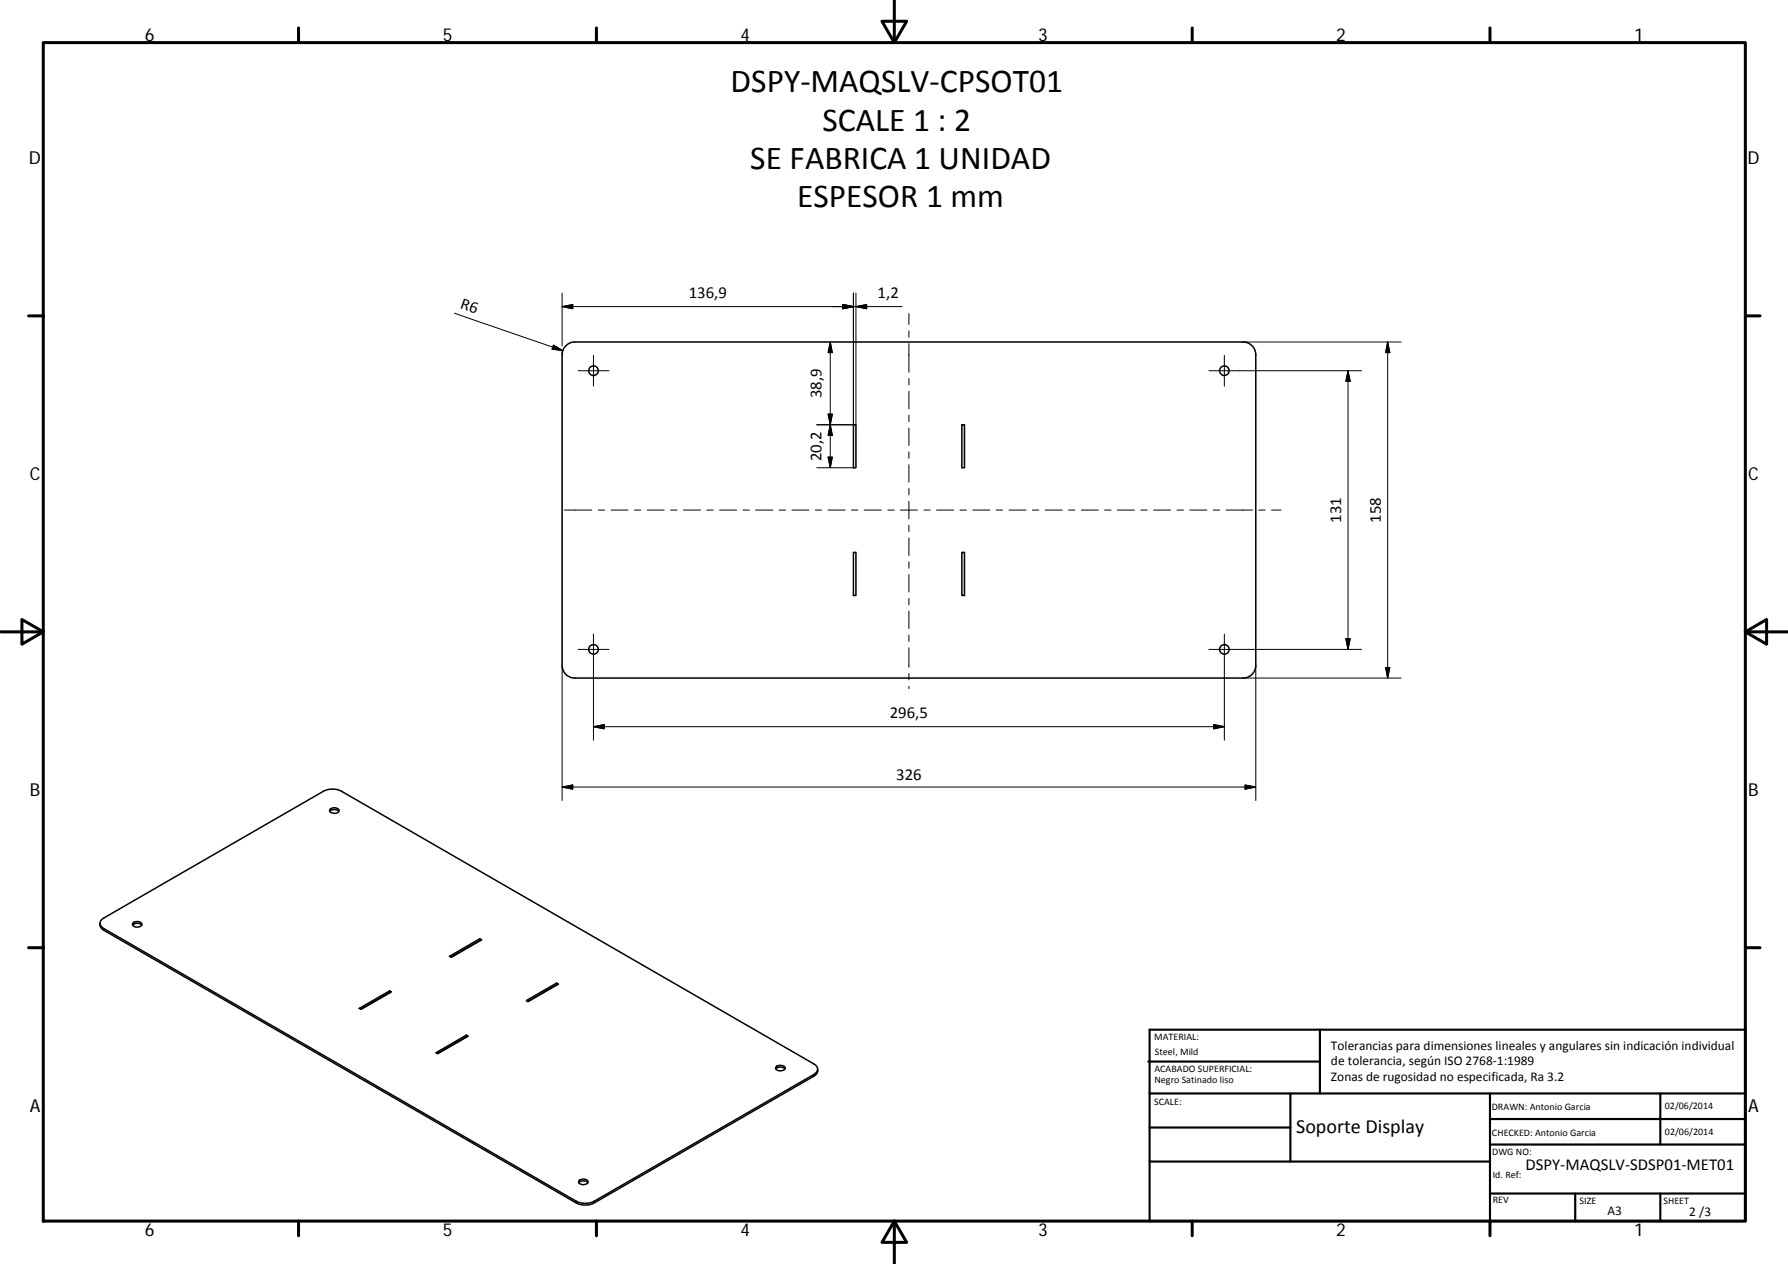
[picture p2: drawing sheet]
<svg xmlns="http://www.w3.org/2000/svg" width="420mm" height="297mm" viewBox="0 0 420 297" stroke-linecap="round" stroke-linejoin="round" font-family="sans-serif">
<g fill="none" stroke="#000" stroke-width=".36">
<path d="M133 81.3l1-.7 1.1-.2h157a3 3 0 0 1 3 3v73a2.96 2.96 0 0 1-3 2.9h-157a2.96 2.96 0 0 1-3-2.9v-73l.2-1.2zM200.5 99.8h.6v10.1h-.6zM226 99.8h.6v10.1h-.6zM200.5 129.8h.6v10.1h-.6zM226 129.8h.6v10.1h-.6zM77.5 190.7a1.5 1.5 0 0 1 2.1 0M77.6 190.1a1.38 1.38 0 0 1 2.1 .4 1.25 1.25 0 0 1-1.2 .6 1.25 1.25 0 0 1-1.1-.7zM23.5 217l.1 .8 .8 .8 111 64.1a4.7 4.7 0 0 0 4.2 0l51.7-29.8 .7-.8 .1-.9M23.9 216.1l52.1-30.2a4.7 4.7 0 0 1 4.3 0l111 64.1a1.31 1.31 0 0 1 .8 1.3 1.31 1.31 0 0 1-.8 1.2l-51.7 29.8a4.7 4.7 0 0 1-4.2 0l-111-64.1a1.26 1.26 0 0 1-.5-2.1zM31.2 217.4a1.5 1.5 0 0 1 2.1 0M31.3 216.9a1.24 1.24 0 0 1 2 .5 1.33 1.33 0 0 1-2.2-.2zM84.4 237l7.2-4.1 .4 .2-7.2 4.1z"/>
<path d="M91.6 233.3h.1M91.6 233.3l-6.8 3.9M91.6 232.9v.4M105.6 224.7l7.2-4.1 .4 .3-7.1 4.1zM112.8 221h.1M112.8 221l-6.8 3.9M112.8 220.6v.4M123.7 235.1l7.1-4.1 .4 .3-7.1 4.1zM130.8 231v.4M130.9 231.5l-6.9 3.9M102.5 247.4l7.1-4.2 .4 .3-7.1 4.1zM109.6 243.2v.4"/>
<path d="M109.7 243.7l-6.9 3.9M182.3 251.2a1.52 1.52 0 0 1 2.1 0M182.4 250.7a1.41 1.41 0 0 1 2.1 .3 1.28 1.28 0 0 1-2.2-.1zM136 277.9a1.54 1.54 0 0 1 2.1 0M136.1 277.4a1.4 1.4 0 0 1 2.1 .3 1.22 1.22 0 0 1-1.1 .7 1.22 1.22 0 0 1-1.1-.7z"/>
<circle cx="139.5" cy="87.1" r="1.12"/>
<circle cx="287.7" cy="87.1" r="1.12"/>
<circle cx="139.5" cy="152.6" r="1.13"/>
<circle cx="287.7" cy="152.6" r="1.13"/>
</g>
<path d="M24.4 218.2v.4M191.3 252.5v.4M135.4 282.3v.4M139.6 282.3v.4" fill="none" stroke="#000" stroke-width=".25"/>
<g fill="none" stroke="#000" stroke-width=".71">
<path d="M10.2 10h399.9v277h-399.9zM70.2 6.6v3.4M140.2 6.6v3.4M207.3 5h5.8l-2.9 5zM210.2 0v10M280.2 6.6v3.4M350.1 6.6v3.4M6.7 74.2h3.5M410.1 74.2h3.5M.2 148.5h10M5.2 145.6l5 2.9-5 2.9zM410.1 148.5l5-2.9v5.8z"/>
<path d="M410.1 148.5h10M6.7 222.7h3.5M410.1 222.7h3.5M70.2 287v3.4M140.2 287v3.4M210.2 287l2.9 5h-5.8zM210.2 287v10M280.2 287v3.4M350.1 287v3.4"/>
</g>
<g fill="none" stroke="#000" stroke-width=".51">
<path d="M269.8 249.5h40.4M270.1 242h140v45h-140zM270.1 257h140M303.2 257v16M310.2 242v15M350.1 257v30M390.2 257v12M270.1 265h33.1M270.1 273h80M350.1 269h60M350.1 263h60M350.1 280.5h60"/>
<path d="M370.2 280.5v6.5M390.2 280.5v6.5"/>
</g>
<g fill="none" stroke="#000" stroke-width=".23">
<path d="M106.8 73.6l25.4 8.8M132.1 72.1l2.5-.5v1zM132.1 72.1h79.9M132.1 68.9v12.4M198 71.6l2.5 .5-2.5 .5zM200.5 68.9v30.9h-8.6M201.1 68.9v30.9M201.1 72.1l2.6-.5v1zM213.6 73.7v2.6M213.6 77.8v1.5M130.1 81.1l2.1 1.3-2.5-.4zM132.1 82.6v.8"/>
<path d="M135.9 87.1h7.2M139.5 83.5v7.2M194.6 97.3h1l-.5 2.5zM195.1 80.4v29.5M195.1 80.4l.5 2.5h-1zM195.1 99.8l.5 2.5h-1zM213.6 80.8v6.7M213.6 89v1.5M213.6 92v4.1M213.6 97.6v1.5M287.7 83.5v7.2M292.1 80.4h37.2"/>
<path d="M316.8 87.1v65.5M316.8 87.1l.5 2.5h-1zM319.9 87.1h-35.8M326.1 80.4v78.9M326.1 80.4l.5 2.5h-1zM132.6 119.9h6.5M140.6 119.9h1.5M143.6 119.9h4M149.1 119.9h1.5M152.1 119.9h4M157.6 119.9h1.5M160.6 119.9h4"/>
<path d="M166.1 119.9h1.5M169.1 119.9h4M174.6 119.9h1.5M177.6 119.9h4M183.1 119.9h1.5M186.1 119.9h4M191.6 119.9h1.5M191.9 109.9h8.6M194.6 119.9h4M194.6 107.4h1l-.5 2.5zM200.1 119.9h1.5M203.1 119.9h4"/>
<path d="M208.6 119.9h1.5M211.6 119.9h4M213.6 100.6v4.1M213.6 106.2v1.5M213.6 109.2v4.1M213.6 114.8v1.5M213.6 117.8v4.1M217.1 119.9h1.5M220.1 119.9h4M225.6 119.9h1.5M228.6 119.9h4M234.1 119.9h1.5"/>
<path d="M237.1 119.9h4M242.6 119.9h1.5M245.6 119.9h4M251.1 119.9h1.5M254.1 119.9h4M259.6 119.9h1.5M262.6 119.9h4M268.1 119.9h1.5M271.1 119.9h4M276.6 119.9h1.5M279.6 119.9h4M285.1 119.9h1.5"/>
<path d="M288.1 119.9h6.2M295.8 119.9h1.5M298.8 119.9h2.2M213.6 123.4v1.5M213.6 126.4v4.1M213.6 132v1.5M213.6 135v4.1M132.1 156.4v31.7M135.9 152.6h7.2M139.5 149v24.9M213.6 140.6v1.5M213.6 143.6v4.1"/>
<path d="M213.6 149.2v1.5M213.6 152.2v4.6M213.6 158.3v1.5M287.7 149v24.9M292.1 159.3h37.2M295.1 156.4v31.7M316.3 150.1h1l-.5 2.5zM319.9 152.6h-35.8M325.6 156.9h1l-.5 2.4zM139.5 170.8l2.5-.5v1zM139.5 170.8h148.2M213.6 161.3v.5"/>
<path d="M285.2 170.3l2.5 .5-2.5 .5zM132.1 185l2.5-.5v1zM132.1 185h163M292.6 184.5l2.5 .5-2.5 .5z"/>
</g>
<g fill="#000" stroke="#000" stroke-width=".23">
<path d="M132.1 72.1l2.5-.5v1zM198 71.6l2.5 .5-2.5 .5zM201.1 72.1l2.6-.5v1zM130.1 81.1l2.1 1.3-2.5-.4zM194.6 97.3h1l-.5 2.5zM195.1 80.4l.5 2.5h-1zM316.8 87.1l.5 2.5h-1zM326.1 80.4l.5 2.5h-1zM194.6 107.4h1l-.5 2.5zM195.1 99.8l.5 2.5h-1zM316.3 150.1h1l-.5 2.5zM325.6 156.9h1l-.5 2.4z"/>
<path d="M139.5 170.8l2.5-.5v1zM285.2 170.3l2.5 .5-2.5 .5zM132.1 185l2.5-.5v1zM292.6 184.5l2.5 .5-2.5 .5z"/>
</g>
<g font-size="7.9">
<text x="171.7" y="21.7">DSPY‐MAQSLV‐CPSOT01</text>
<text x="193.3" y="30.7">SCALE 1 : 2</text>
<text x="176.3" y="39.7">SE FABRICA 1 UNIDAD</text>
<text x="187.3" y="48.7">ESPESOR 1 mm</text>
</g>
<text font-size="4.7" x="304.6" y="266.2">Soporte Display</text>
<g font-size="4.2">
<text x="34" y="9.6">6</text>
<text x="104" y="9.6">5</text>
<text x="174" y="9.6">4</text>
<text x="244" y="9.6">3</text>
<text x="314" y="9.6">2</text>
<text x="384" y="9.6">1</text>
<text x="6.8" y="38.7">D</text>
<text x="410.6" y="38.7">D</text>
<text x="7" y="112.9">C</text>
<text x="410.8" y="112.9">C</text>
<text x="7" y="187.1">B</text>
<text x="410.8" y="187.1">B</text>
<text x="7" y="261.3">A</text>
<text x="410.8" y="261.3">A</text>
<text x="34" y="290.4">6</text>
<text x="104" y="290.4">5</text>
<text x="174" y="290.4">4</text>
<text x="244" y="290.4">3</text>
<text x="314" y="290.4">2</text>
<text x="384" y="290.4">1</text>
</g>
<g font-size="3.9">
<text x="161.8" y="70">136,9</text>
<text x="206.2" y="70">1,2</text>
<text x="108" y="72.4" transform="rotate(19 108 72.4)">R6</text>
<text x="193" y="93.6" transform="rotate(-90 193 93.6)">38,9</text>
<text x="193" y="108.4" transform="rotate(-90 193 108.4)">20,2</text>
<text x="315.2" y="122.9" transform="rotate(-90 315.2 122.9)">131</text>
<text x="324.5" y="122.9" transform="rotate(-90 324.5 122.9)">158</text>
<text x="209.1" y="168.7">296,5</text>
<text x="210.6" y="183.4">326</text>
<text x="358.5" y="274.9">DSPY‐MAQSLV‐SDSP01‐MET01</text>
</g>
<g font-size="3.1">
<text x="312.8" y="246.8">Tolerancias para dimensiones lineales y angulares sin indicación individual</text>
<text x="312.8" y="250.4">de tolerancia, según ISO 2768‐1:1989</text>
<text x="312.8" y="254">Zonas de rugosidad no especificada, Ra 3.2</text>
<text x="377.7" y="285.6">A3</text>
<text x="397" y="285.8">2 /3</text>
</g>
<g font-size="2.4">
<text x="271.2" y="244.4">MATERIAL:</text>
<text x="271.3" y="251.9">ACABADO SUPERFICIAL:</text>
<text x="271.4" y="247.9">Steel, Mild</text>
<text x="271.3" y="254.6">Negro Satinado liso</text>
<text x="271.2" y="259.7">SCALE:</text>
<text x="350.6" y="260.9">DRAWN: Antonio Garcia</text>
<text x="391.2" y="260.6">02/06/2014</text>
<text x="350.6" y="267">CHECKED: Antonio Garcia</text>
<text x="391.2" y="266.6">02/06/2014</text>
<text x="350.6" y="271.4">DWG NO:</text>
<text x="350.8" y="276.8">Id. Ref:</text>
<text x="350.8" y="282.8">REV</text>
<text x="371.2" y="282.9">SIZE</text>
<text x="390.9" y="282.9">SHEET</text>
</g>
</svg>
